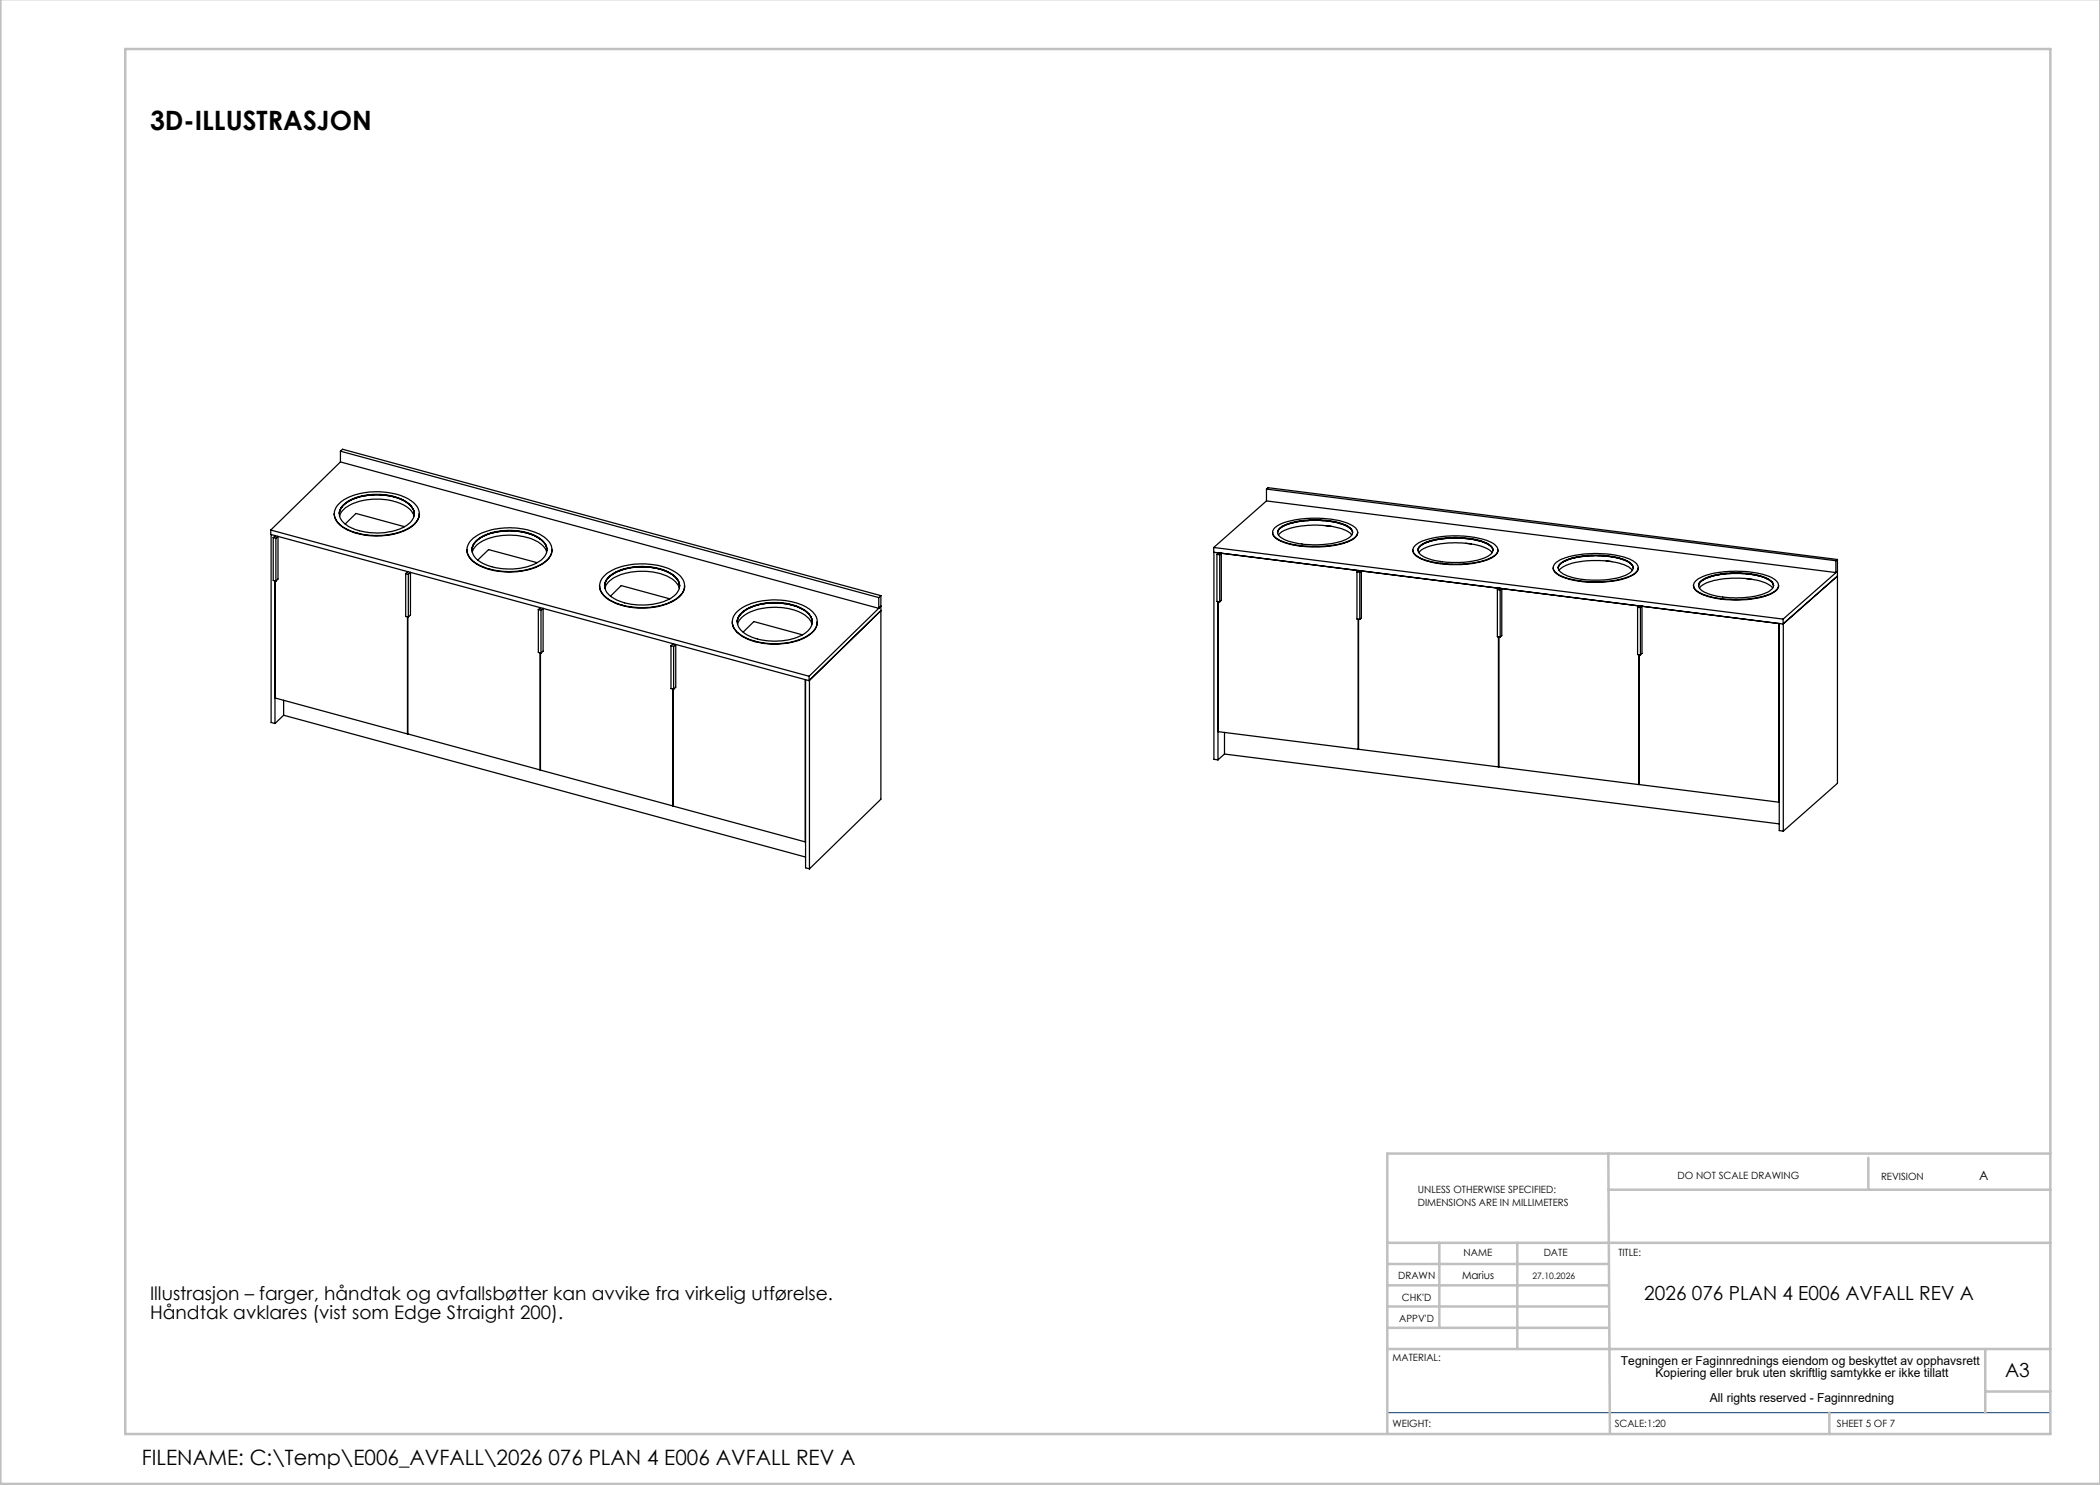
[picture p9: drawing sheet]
<svg xmlns="http://www.w3.org/2000/svg" width="420mm" height="297mm" viewBox="0 0 420 297" stroke-linecap="round" stroke-linejoin="round" font-family="sans-serif">
<path d="M277.5 282.5h132.6" fill="none" stroke="#004080" stroke-width=".2"/>
<g fill="none" stroke="#c0c0c0" stroke-width=".5">
<path d="M.1 -.1v296.9h419.9M25 9.8h385.1v277h-385.1zM321.7 230.7l.3 55.8M321.7 237.9h88.4M373.7 231.6v6.3M410.1 230.7h-132.6v56M277.5 248.6h132.6M277.5 257.1h44.2M277.5 252.8h44.2M287.9 248.6v17M303.5 248.6v21.2M277.5 265.6h44.2"/>
<path d="M277.5 261.3h44.2M277.5 269.8h132.6M397.1 269.8v12.7M397.1 278.3h13M365.9 282.5v4.3"/>
</g>
<g fill="none" stroke="#000" stroke-width=".25">
<path d="M68.1 92.4l-13.9 13.6M68.1 90.2l.4-.4 107.7 29.3M68.1 90.2l107.7 29.3M68.1 90.2v2.2M68.1 92.4l107.7 29.3M253.3 97.8v2.4M253.3 97.8l113.9 14.3M253.3 97.8l.3-.3 113.9 14.4M54.2 106v.9l107.6 29.2M54.2 106l107.6 29.3M54.2 106.9v37.6l.8 .2M54.6 107.5l.6 .2"/>
<path d="M54.6 107.5v8.6l.6 .1M55 107.1v.1M55 116.2v28.5M55.1 107.1l-.5 .4M55.2 107.7l.4-.4v8.5l-.4 .4M55.2 107.7v8.5M66.9 102.7a3.9 3.9 0 0 0 2.9 3.4 14.2 14.2 0 0 0 12.6-.8l1.1-1.3 .4-1.3M67.6 101a10.4 10.4 0 0 1 7.6-2.6 10.5 10.5 0 0 1 8 2.6 2.69 2.69 0 0 1-.8 4.2 13.9 13.9 0 0 1-13.1 .6 3.3 3.3 0 0 1-2.3-3.7zM67.9 102.8a3.9 3.9 0 0 1 3.1-3.1 12.6 12.6 0 0 1 10.3 .8l1.1 1 .4 .7 .1 .6M67.9 103.2a4.8 4.8 0 0 1 3.7-2.8 12.5 12.5 0 0 1 9.9 1.1l.9 .8 .4 .9M68.5 101.2a9.5 9.5 0 0 1 7.2-2.3 8.9 8.9 0 0 1 6.7 2.5 2.47 2.47 0 0 1-1.1 3.7 12.3 12.3 0 0 1-12.1-.2 2.42 2.42 0 0 1-.7-3.7zM69 104.8l2.2-2.1 9.7 2.6"/>
<path d="M81.1 114.7v8.6l.6 .1M81.1 114.7l.6 .2M81.5 114.3v.1M81.6 114.3l-.5 .4M81.7 114.9v8.5M81.7 114.9l.4-.4v8.5l-.4 .4M93.4 110a4.1 4.1 0 0 0 2.9 3.3 14.6 14.6 0 0 0 12.4-.6 3.2 3.2 0 0 0 1.7-2.7M94.1 108.2a11.2 11.2 0 0 1 8.4-2.6 10.2 10.2 0 0 1 7.2 2.6 2.72 2.72 0 0 1-.8 4.2 14.2 14.2 0 0 1-11.3 1.3 6 6 0 0 1-4.1-3 2.41 2.41 0 0 1 .6-2.5zM94.4 110a3.9 3.9 0 0 1 3.1-3.1 12.8 12.8 0 0 1 10.3 .8l.6 .5a2.38 2.38 0 0 1 1 1.8M94.4 110.4a5.1 5.1 0 0 1 4-2.9 11.9 11.9 0 0 1 9.9 1.4l.7 .8 .3 .7M95.4 108.1a11.7 11.7 0 0 1 9.7-1.7 5.7 5.7 0 0 1 4.2 2.9 3 3 0 0 1-2.2 3.4 12.7 12.7 0 0 1-11.4-.6 2.43 2.43 0 0 1-.3-4zM95.6 112l2.1-2.1 9.7 2.6"/>
<path d="M119.9 117.2a4.1 4.1 0 0 0 3 3.3 14.3 14.3 0 0 0 12.3-.6 3.1 3.1 0 0 0 1.7-2.7M120.8 115.2a11.6 11.6 0 0 1 9-2.3 8.8 8.8 0 0 1 6.7 2.9 2.72 2.72 0 0 1-1.1 3.8 13.7 13.7 0 0 1-10.6 1.5 6.1 6.1 0 0 1-4.8-3.4v-1.2l.4-.8zM120.9 117.2a3.9 3.9 0 0 1 3.1-3.1 12.6 12.6 0 0 1 10.6 .9l.5 .5a2.51 2.51 0 0 1 .8 1.7M121 117.6a5.3 5.3 0 0 1 4-2.9 12.5 12.5 0 0 1 9.6 1.2l1 1 .3 .7M121.7 115.4a10.6 10.6 0 0 1 8.2-2 7.4 7.4 0 0 1 5.8 2.7 2.55 2.55 0 0 1-1.3 3.4 12.5 12.5 0 0 1-12.2-.2 2.4 2.4 0 0 1-.5-3.9zM122.1 119.2l2.1-2.1 9.7 2.7M175.8 119.5v2.2M176.2 119.1v40.7l-14.3 14M176.2 119.1l-.4 .4M242.7 109.5v1l113.9 14.3M242.7 109.5l113.9 14.3M242.8 110.5v41.4l.8 .1"/>
<path d="M243.4 110.9h.5M243.4 110.9v9.4l.5 .1M243.6 110.6l28 3.5v.1M243.6 110.6h.1M243.6 110.6v.1M243.9 110.9v9.5M244.3 110.7l-.6-.1-.3 .3M244.3 110.7l-.4 .2M244.3 110.7v9.4l-.4 .3M253.3 100.2l-10.6 9.3M253.3 100.2l113.9 14.3M254.5 106.5a2.16 2.16 0 0 0 1.8 1.8 20.9 20.9 0 0 0 13.7-.1l1.1-.8 .3-.4 .1-.5"/>
<path d="M255 105.5a13.8 13.8 0 0 1 8-1.9 13.5 13.5 0 0 1 8 1.9 1.31 1.31 0 0 1-.4 2.3 18.7 18.7 0 0 1-10.6 1.3 8.3 8.3 0 0 1-5.3-2l-.2-.8zM255.5 106.5a3.1 3.1 0 0 1 2.7-1.8 18.2 18.2 0 0 1 11.1 .5l.9 .6 .3 .7M255.7 107a7 7 0 0 1 4.6-1.8 17.6 17.6 0 0 1 9.2 1.1l.9 .7M255.8 105.8a9.1 9.1 0 0 1 5.6-1.8 15.8 15.8 0 0 1 8.3 1.3 1.26 1.26 0 0 1 .8 1.3 1.26 1.26 0 0 1-1 1.1 18.1 18.1 0 0 1-11.6 .6 2.87 2.87 0 0 1-2.4-1.8zM265.1 105.1l1.1 .2M271.4 114.4l.6 .1M271.4 114.4v9.4l.6 .1M271.7 114.1l-.3 .3M272 114.5l.3-.3v9.4l-.3 .3M272 114.5v9.4M282.6 110a2.19 2.19 0 0 0 1.8 1.8 20.9 20.9 0 0 0 13.6-.1l1.3-.9 .3-.8M283.2 108.9a14.3 14.3 0 0 1 7.8-1.7 14.6 14.6 0 0 1 7.9 1.7 1.3 1.3 0 0 1 .7 1.3 1.3 1.3 0 0 1-1 1.1 17.3 17.3 0 0 1-9 1.5 11.1 11.1 0 0 1-6.6-2l-.3-.3-.1-.5 .2-.6z"/>
<path d="M283.6 110.1a2.43 2.43 0 0 1 2.1-1.7 18.2 18.2 0 0 1 11.7 .3l.8 .6 .4 .8M283.7 110.5a7.4 7.4 0 0 1 5-1.8 15.6 15.6 0 0 1 9.2 1.3l.5 .5M283.9 109.3a10.4 10.4 0 0 1 6.6-1.8 13.8 13.8 0 0 1 7.4 1.4 1.19 1.19 0 0 1 .7 1.2 1.19 1.19 0 0 1-.9 1.1 17.5 17.5 0 0 1-11.5 .7 3.5 3.5 0 0 1-2.6-1.8zM293.2 108.7l1.1 .1M299.5 117.9l.5 .1M299.5 117.9v9.4l.5 .1M299.7 117.6v.1M299.8 117.6h.1M299.8 117.6l27.9 3.6M299.8 117.6l-.3 .3M300 118v9.4M300 118l.4-.3v9.4l-.4 .3"/>
<path d="M310.7 113.6a2.7 2.7 0 0 0 2.2 2 21.5 21.5 0 0 0 13-.2 2.32 2.32 0 0 0 1.8-1.8M311.1 112.6a11.8 11.8 0 0 1 6.9-1.9 17 17 0 0 1 8.7 1.5 1.36 1.36 0 0 1 1 1.3 1.36 1.36 0 0 1-1 1.3 17.1 17.1 0 0 1-9.4 1.5 10.6 10.6 0 0 1-6.3-1.9l-.3-.5v-.6zM311.6 113.6a2.73 2.73 0 0 1 2.2-1.7 18.3 18.3 0 0 1 11.8 .5l.8 .6 .2 .6M311.8 114.1a6.3 6.3 0 0 1 4.4-1.8 17 17 0 0 1 9.6 1.1l.7 .7M312 112.8a9.8 9.8 0 0 1 5.9-1.7 14.9 14.9 0 0 1 7.9 1.3 1.24 1.24 0 0 1 .8 1.3 1.24 1.24 0 0 1-1 1.1 17.7 17.7 0 0 1-11 .7 3.9 3.9 0 0 1-2.9-1.7v-.6zM321.2 112.2l1.1 .1M338.7 117.1a2.29 2.29 0 0 0 1.8 1.8 20.6 20.6 0 0 0 13.9-.2l1-.7 .3-.5v-.4M339.1 116.3a10.8 10.8 0 0 1 6.6-2 18.3 18.3 0 0 1 8.8 1.3 1.42 1.42 0 0 1 1 2.2 9 9 0 0 1-5.6 2 17.6 17.6 0 0 1-10.4-1.5 1.26 1.26 0 0 1-.4-2zM339.7 117.1a2.56 2.56 0 0 1 2.1-1.7 18.9 18.9 0 0 1 11.5 .3l1 .6 .4 .8M339.9 117.6a6.3 6.3 0 0 1 4.3-1.8 16.4 16.4 0 0 1 9.6 1.2l.7 .6M340 116.4a9.1 9.1 0 0 1 5.6-1.8 14.7 14.7 0 0 1 8.4 1.4 1.18 1.18 0 0 1 .7 1.2 1.18 1.18 0 0 1-.9 1 16.8 16.8 0 0 1-9.6 1.2 7.1 7.1 0 0 1-4.3-1.7l-.2-.8zM349.3 115.7l1.1 .2"/>
<path d="M367.2 114.5l.3-.2-10.9 9.5M367.2 112.1v2.4M367.5 111.9v44.8l-10.8 9.5M367.5 115.2l-10.9 9.6M367.5 111.9l-.3 .2M55 139.6l26.5 7.2M81.5 123.4v23.4M81.6 123.4v23.4l26.4 7.2M107.7 121.9l.5 .2M107.7 121.9v8.6l.5 .1M108 121.5v.1M108 130.6v23.4"/>
<path d="M108.1 130.6v23.4l26.4 7.2M108.1 121.5l-.4 .4M108.2 122.1l.4-.4v8.5l-.4 .4M108.2 122.1v8.5M134.2 129.1l.5 .2M134.2 129.1v8.6l.5 .2M134.5 128.7v.1M134.5 137.8v23.4M134.6 128.8l-.4 .3M134.6 137.8v23.4l26.4 7.2M134.7 129.3v8.6M134.7 129.3l.4-.4v8.5l-.4 .5"/>
<path d="M146.5 124.4a4 4 0 0 0 2.9 3.4 14.5 14.5 0 0 0 12.1-.6 3.3 3.3 0 0 0 1.9-2.8M147.2 122.6a10.9 10.9 0 0 1 8-2.6 10.4 10.4 0 0 1 7.6 2.7 2.77 2.77 0 0 1-1.1 4.3 14.3 14.3 0 0 1-13.4 .1 2.97 2.97 0 0 1-1.6-3.8zM147.5 124.4a3.9 3.9 0 0 1 3.1-3.1 12.2 12.2 0 0 1 10.7 1.1l.9 1 .3 1M147.5 124.8a4.8 4.8 0 0 1 3.7-2.8 12.1 12.1 0 0 1 10.1 1.3l.8 .8 .3 .7M148.1 122.8a10.4 10.4 0 0 1 8.7-2.2 7.2 7.2 0 0 1 5.4 2.8 2.65 2.65 0 0 1-1.5 3.5 12.3 12.3 0 0 1-11.9-.4 2.38 2.38 0 0 1-.7-3.7zM148.6 126.4l2.2-2.1 9.7 2.7M161 135.9v32.5M161.1 136v37.6l.8 .2M161.8 135.3v.8M161.9 136.1v37.7M175.8 121.7l.4-.5-14.4 14.1M176.2 122.1l-14.4 14"/>
<path d="M243.6 120.3v31.7M271.6 123.9v26M271.7 123.9v26l28 3.5M299.7 127.4v26M299.8 127.4v26l27.9 3.5M327.5 121.5h.6M327.5 121.5v9.4l.6 .1M327.7 121.2h.1M327.7 121.2v.1M327.7 130.9v26M327.8 121.2l28 3.5M327.8 121.2l-.3 .3"/>
<path d="M327.8 121.2h.1M327.8 130.9v26l28 3.5M328.1 121.5v9.5M328.1 121.5l.3-.3v9.5l-.3 .3M355.8 124.7h.1M355.8 124.7v35.7M355.8 124.7v41.4l.9 .1M356.6 123.8v1M356.7 124.7v41.5M56.7 140v3M56.7 143l104.4 28.4M56.7 143l-1.7 1.7"/>
<path d="M81.6 146.7l-.1 .1M108.1 153.9l-.1 .1M243.6 146.3l28 3.6M244.9 146.5v4.3M244.9 150.8l110.9 14M244.9 150.8l-1.3 1.2M271.7 149.8l-.1 .1M299.8 153.3l-.1 .1M327.8 156.8l-.1 .1M134.6 161.1l-.1 .1M161.1 168.3l-.1 .1M355.8 160.4h.1"/>
</g>
<text font-size="5.3" x="30" y="26">3D-ILLUSTRASJON</text>
<text font-size="4.2" x="28.4" y="293.1">FILENAME: C:\Temp\E006_AVFALL\2026 076 PLAN 4 E006 AVFALL REV A</text>
<g font-size="3.9">
<text x="328.9" y="259.9">2026 076 PLAN 4 E006 AVFALL REV A</text>
<text x="401" y="275.4">A3</text>
</g>
<g font-size="3.7">
<text x="30" y="260">Illustrasjon – farger, håndtak og avfallsbøtter kan avvike fra virkelig utførelse.</text>
<text x="30" y="263.8">Håndtak avklares (vist som Edge Straight 200).</text>
</g>
<g font-size="2.5">
<text x="395.8" y="235.9">A</text>
<text x="324.2" y="273">Tegningen er Faginnrednings eiendom og beskyttet av opphavsrett</text>
<text x="331.1" y="275.4">Kopiering eller bruk uten skriftlig samtykke er ikke tillatt</text>
<text x="342" y="280.4">All rights reserved - Faginnredning</text>
</g>
<text font-size="2.1" x="292.4" y="255.9">Marius</text>
<g font-size="2">
<text x="283.6" y="238.6">UNLESS OTHERWISE SPECIFIED:</text>
<text x="335.5" y="235.8">DO NOT SCALE DRAWING</text>
<text x="376.2" y="236">REVISION</text>
<text x="283.6" y="241.1">DIMENSIONS ARE IN MILLIMETERS</text>
<text x="292.7" y="251.1">NAME</text>
<text x="308.7" y="251.1">DATE</text>
<text x="323.7" y="251.1">TITLE:</text>
<text x="279.6" y="255.9">DRAWN</text>
<text x="280.4" y="260.1">CHK'D</text>
<text x="279.9" y="264.4">APPV'D</text>
<text x="278.5" y="272.3">MATERIAL:</text>
<text x="278.5" y="285.3">WEIGHT:</text>
<text x="323" y="285.4">SCALE:1:20</text>
<text x="367.4" y="285.4">SHEET 5 OF 7</text>
</g>
<text font-size="1.8" x="306.5" y="255.9">27.10.2026</text>
</svg>
